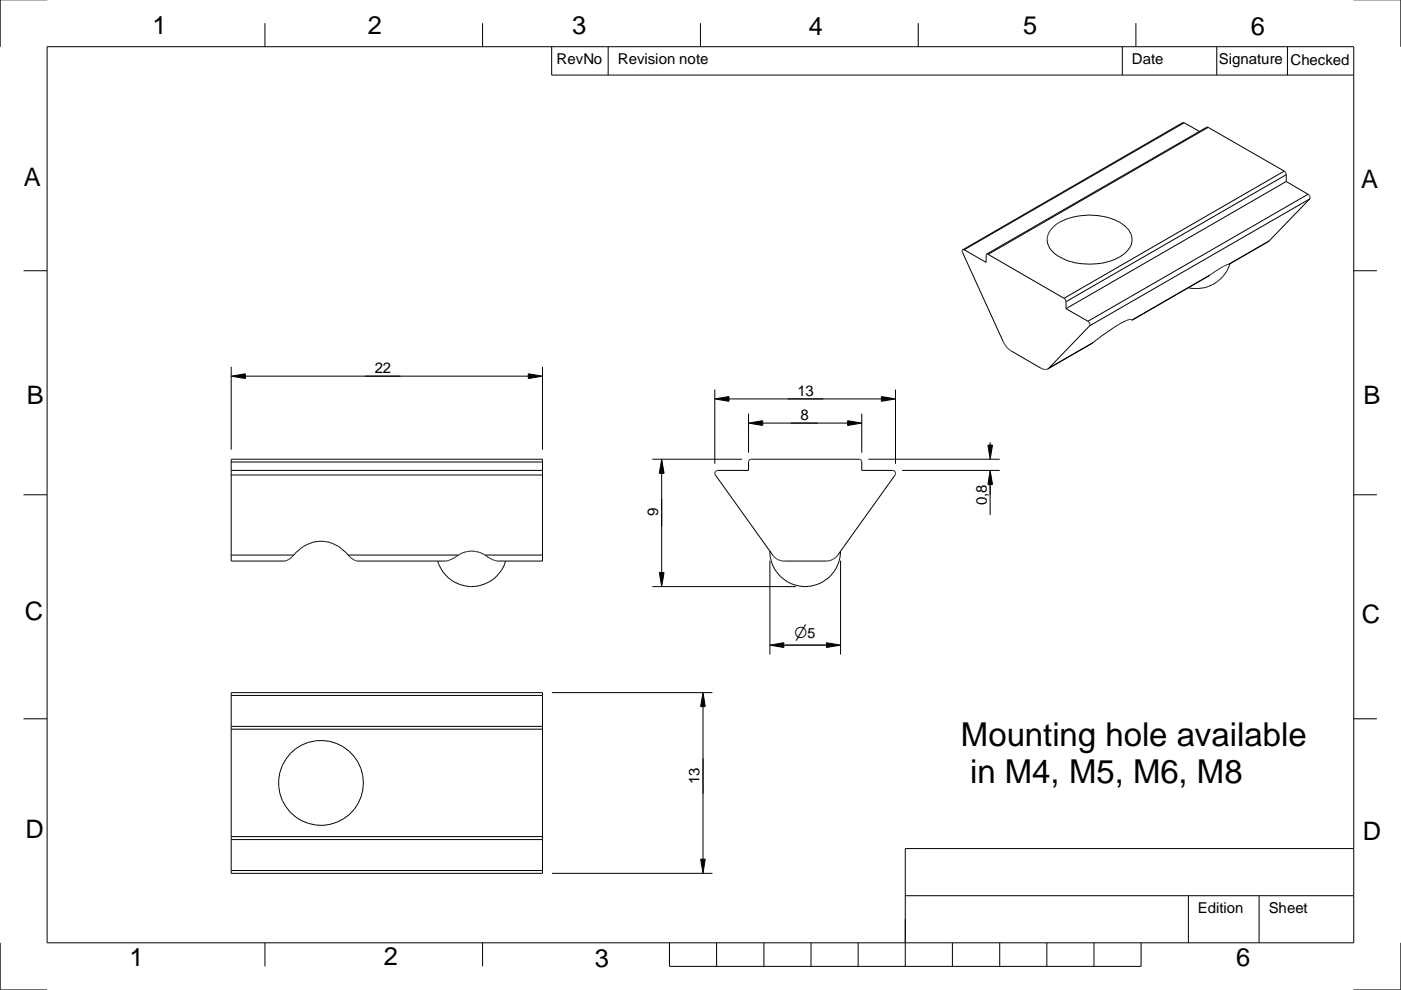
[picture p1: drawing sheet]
<svg xmlns="http://www.w3.org/2000/svg" width="297mm" height="210mm" viewBox="0 0 297 210" stroke-linecap="round" stroke-linejoin="round" font-family="sans-serif">
<g fill="none" stroke="#010101" stroke-width=".21">
<path d="M49 77.8v17.5M49 79.8l3-.6v1.1zM52 79.8h60M112 79.2l3 .6-3 .5zM115 77.8v17.5M49 99.7h66M49 98h66M49 117.7h13.3M49 100.7h66M60.6 118.9h.1M60.9 118.8h.1M61 118.7l-.6 .3h-11.4v-21.6h66v21.6h-9.6l-.8-.3"/>
<path d="M61.1 118.7h.1M61.3 118.6h.1M61.4 118.4v.1M61.7 118.3h.1M61.7 118.3l-.7 .4M62.3 117.7l-.6 .5M62.3 117.7a7.2 7.2 0 0 1 11.5 0M73.8 117.7l.7 .7 1.2 .6h18.9l1.4-.6M73.8 117.7h23.4a5.1 5.1 0 0 1 5.6 0M73.9 117.8h.1M74 117.8v.1M74.2 118v.1"/>
<path d="M74.5 118.4h.1M75 118.7h.1M75.5 118.9h.1M92.8 119a7.5 7.5 0 0 0 7.2 5.4 7.5 7.5 0 0 0 7.2-5.4M94.9 118.9h-.1M95.5 118.7h.1M95.7 118.6h.1M96 118.4l-.1 .1M96.2 118.3h.1M96.2 118.3l-.2 .1M96.3 118.2v.1M96.4 118.2h.1"/>
<path d="M96.4 118.2l-.2 .1M96.6 118.1h.1M96.8 117.9h.1M97 117.8v.1M97 117.8l-.6 .4M97.2 117.7l-.2 .1M102.8 117.7l.5 .3M102.8 117.7h12.2M103 117.8v.1M103.2 117.9h.1M103.3 118h.1M103.3 118l.2 .2"/>
<path d="M103.4 118.1h.1M103.5 118.2h.1M103.5 118.2l.3 .1M103.7 118.2l.4 .3M103.9 118.4h.1M104.1 118.4l.2 .2M104.3 118.6h.1M104.4 118.6l.2 .1M104.5 118.7h.1M104.8 118.8h.1M105.2 118.9h.1"/>
</g>
<g fill="#010101">
<path d="M112 79.3l3 .5-3 .5z" fill-rule="evenodd"/>
<path d="M49 79.8l3-.5v1z" fill-rule="evenodd"/>
</g>
<g fill="none" stroke="#010101" stroke-width=".21">
<path d="M49 154.6h66M49 147.4h66M49 146.9h66v38.3h-66zM49 154h66M117 146.9h34M149.1 149.8v32.4M149.1 146.9l.4 2.9h-1zM49 177.4h66M49 178h66M49 184.6h66M117 185.2h34M148.5 182.2h1l-.4 3z"/>
<circle cx="68" cy="166" r="9"/>
</g>
<g fill="#010101">
<path d="M149.1 146.9l.4 2.9h-.9z" fill-rule="evenodd"/>
<path d="M148.5 182.2h1l-.4 3z" fill-rule="evenodd"/>
</g>
<g fill="none" stroke="#010101" stroke-width=".21">
<path d="M152.1 99.7v.1M158.7 87.7v8.3M158.7 89.7l3-.5v1zM158.8 97.7l.3-.3h23.2l.4 .4v1.9l6.8 .1 .2 .1M158.8 97.7h.1M158.8 97.7l-.1 2-6.8 .1-.3 .2-.1 .5 12.5 17.4 1 .8 .9 .3 9.7-.1a2.62 2.62 0 0 0 1.6-.8h.1M158.8 97.6h.1M159 97.5h.1M161.7 89.7h18M179.7 89.2l3 .5-3 .5zM182.5 97.5h.1M182.6 97.6h.1"/>
<path d="M182.7 87.7v8.3M189.3 99.7l.1 .1M189.7 99.9v.1M189.7 100l.1 .6M163.2 116.8a7.5 7.5 0 0 0 7.5 7.6 7.5 7.5 0 0 0 7.5-7.6M165.6 118.9h.1M176 118.8h.1M177.4 118l-.1 .1M189.8 100.6l-12.4 17.4M189.8 100.6h.1"/>
</g>
<g fill="#010101">
<path d="M179.7 89.2l3 .5-3 .5z" fill-rule="evenodd"/>
<path d="M158.7 89.7l3-.5v1z" fill-rule="evenodd"/>
</g>
<path d="M151.5 82.6v15.7M151.5 84.6l3.1-.5v1zM154.6 84.6h32.3M186.9 84.1l3 .5-3 .5zM189.9 82.6v15.7" fill="none" stroke="#010101" stroke-width=".21"/>
<g fill="#010101">
<path d="M186.9 84.1l3 .5-3 .5z" fill-rule="evenodd"/>
<path d="M151.5 84.6l3.1-.5v1z" fill-rule="evenodd"/>
</g>
<path d="M163.2 118.9v19.9M178.2 118.9v19.9M163.2 136.8l3-.5v1zM166.2 136.8h9M175.2 136.3l3 .5-3 .5z" fill="none" stroke="#010101" stroke-width=".21"/>
<g fill="#010101">
<path d="M163.2 136.8l3-.5v1z" fill-rule="evenodd"/>
<path d="M175.2 136.3l3 .5-3 .5z" fill-rule="evenodd"/>
</g>
<path d="M184.1 97.4h27.9M191.3 99.7h20.7M209.5 94.4h.9l-.5 3zM209.9 93.8v.6M209.9 99.7l.5 3h-.9zM209.9 100.6v8.6" fill="none" stroke="#010101" stroke-width=".21"/>
<g fill="#010101">
<path d="M209.9 99.8l.5 2.9h-.9z" fill-rule="evenodd"/>
<path d="M209.5 94.4h.9l-.5 3z" fill-rule="evenodd"/>
</g>
<path d="M138.3 97.4h19M140.3 97.4l.5 3h-1zM140.3 100.4v21M138.3 124.4h30.4M139.8 121.4h1l-.5 3z" fill="none" stroke="#010101" stroke-width=".21"/>
<g fill="#010101">
<path d="M139.8 121.4h1l-.5 3z" fill-rule="evenodd"/>
<path d="M140.3 97.4l.5 3h-1z" fill-rule="evenodd"/>
</g>
<g fill="none" stroke="#010101" stroke-width=".21">
<path d="M10 0h-10v9.9M287 0h10v9.9M10 9.9h277v190h-277zM56.2 4.9v5M102.3 4.9v5M117 9.9v6h170M128.9 9.9v6M148.5 4.9v5M194.7 4.9v5M238 9.9v6M240.8 4.9v5M258 9.9v6"/>
<path d="M273 9.9v6M250.9 26h.1M251.1 26l-46.7 27M251.1 26h-.3l-46.7 27M251.1 26l3.2 1.9M256.2 27l-46.7 26.9M256.2 27l-.3-.1-46.7 27M256.2 27l16.1 9.3M272.3 36.3l-46.7 26.9M272.3 36.3l.4 .6v1.6M272.6 36.7h.1M272.7 37l-46.7 27"/>
<path d="M272.7 38.5l-46.7 26.9M272.7 38.5l4.6 2.7M5 57.4h5M204 53h.1M204 53.5h.1M204.1 53.6l8.6 18.9 .7 1 .9 .9 6.6 3.7M204.1 53l-.1 .1 .1 .5M204.1 53h.3M204.4 53l4.7 2.6 .1-1.7M209.2 53.9h.3M209.5 53.9l16.1 9.3M222.8 48.6a9.5 9.5 0 0 1 7-2.9 11.1 11.1 0 0 1 9.3 2.8 3.4 3.4 0 0 1-.7 5.3 13.4 13.4 0 0 1-14.8 0 3.4 3.4 0 0 1-1.2-4.4z"/>
<path d="M256.2 58.5v.1M256.4 58.4l-16.4 9.5a1.77 1.77 0 0 0-1.9 .4l-3 1.8-3.3 2.5M256.4 58.4h.1M256.5 58.3l-16.5 9.6M256.5 58.4h-.1M256.5 58.3v.1M260.3 56.1h.1M260.6 56h.1M260.8 55.9a7.6 7.6 0 0 1-6.7 5.3l-2.1-.2M268.9 51.2h.1M269 51.1h.1M269.1 51.1l-8.5 4.9-1.8 .8-2.3 1.5"/>
<path d="M269.1 51.1l-8.6 4.9M277.3 41.2l-46.6 26.9M277.3 41.2l.4 .4M277.4 41.2h.1M277.5 41.3v.1M277.6 41.5l.1 .7M277.7 42.2l-46.7 26.9M277.7 42.2l-8.6 8.9M286.9 57.4h5M222.3 78.1h.1M222.4 78l-.5 .3h-.6l-.5-.2M225.6 63.2l.1 .1"/>
<path d="M225.7 63.3h.1M225.7 63.3l.1 .1M225.8 63.4l.1 .2M225.8 63.4h.1M225.9 63.5l.1 .3v1.6M226 65.4l4.7 2.7M230.7 68.1v.1M230.7 68.2h.1M230.8 68.2l.3 .5-.1 .4M231 69.1l-8.6 8.9M231.3 72.9l-9.1 5.3M231.4 72.9h.1"/>
<path d="M231.7 72.6v.1M231.8 72.6l-.5 .3M231.8 72.6h.1M231.8 72.6l-9.4 5.4M5 104.9h5M286.9 104.9h5M5 152.4h5M286.9 152.4h5M286.9 179.9h-95v25M0 199.9v10h10M56.2 199.9v5M102.3 199.9v5"/>
<path d="M141.9 199.9v5h100v-5M151.9 199.9v5M162 199.9v5M172 199.9v5M181.9 199.9v5M191.9 189.9h95M201.9 199.9v5M212 199.9v5M222 199.9v5M231.9 199.9v5M252 189.9v10M267 189.9v10"/>
<path d="M297 199.9v10h-10.1"/>
</g>
<g font-size="7">
<text x="203.7" y="158.2">Mounting hole available</text>
<text x="205.7" y="166">in M4, M5, M6, M8</text>
</g>
<g font-size="5.4">
<text x="32.3" y="7.3">1</text>
<text x="78" y="7.3">2</text>
<text x="121.3" y="7.2">3</text>
<text x="171.5" y="7.3">4</text>
<text x="216.9" y="7.2">5</text>
<text x="265.2" y="7.3">6</text>
<text x="5" y="39.5">A</text>
<text x="288.6" y="39.9">A</text>
<text x="5.7" y="85.7">B</text>
<text x="289.1" y="85.7">B</text>
<text x="5.2" y="131.5">C</text>
<text x="288.8" y="132.1">C</text>
<text x="5.4" y="177.7">D</text>
<text x="289" y="178.1">D</text>
<text x="27.4" y="204.8">1</text>
<text x="81.4" y="204.7">2</text>
<text x="126.2" y="204.9">3</text>
<text x="262.1" y="204.8">6</text>
</g>
<g font-size="3.2">
<text x="118" y="13.5">RevNo</text>
<text x="131" y="13.5">Revision note</text>
<text x="240" y="13.5">Date</text>
<text x="258.4" y="13.5">Signature</text>
<text x="273.6" y="13.8">Checked</text>
<text x="79.5" y="79">22</text>
<text x="169.1" y="83.9">13</text>
<text x="169.7" y="89">8</text>
<text x="209.3" y="107.1" transform="rotate(-90 209.3 107.1)">0,8</text>
<text x="139.6" y="109.5" transform="rotate(-90 139.6 109.5)">9</text>
<text x="168.5" y="135.3">n5</text>
<text x="148.3" y="166.3" transform="rotate(-90 148.3 166.3)">13</text>
<text x="254" y="193.5">Edition</text>
<text x="269" y="193.5">Sheet</text>
</g>
</svg>
